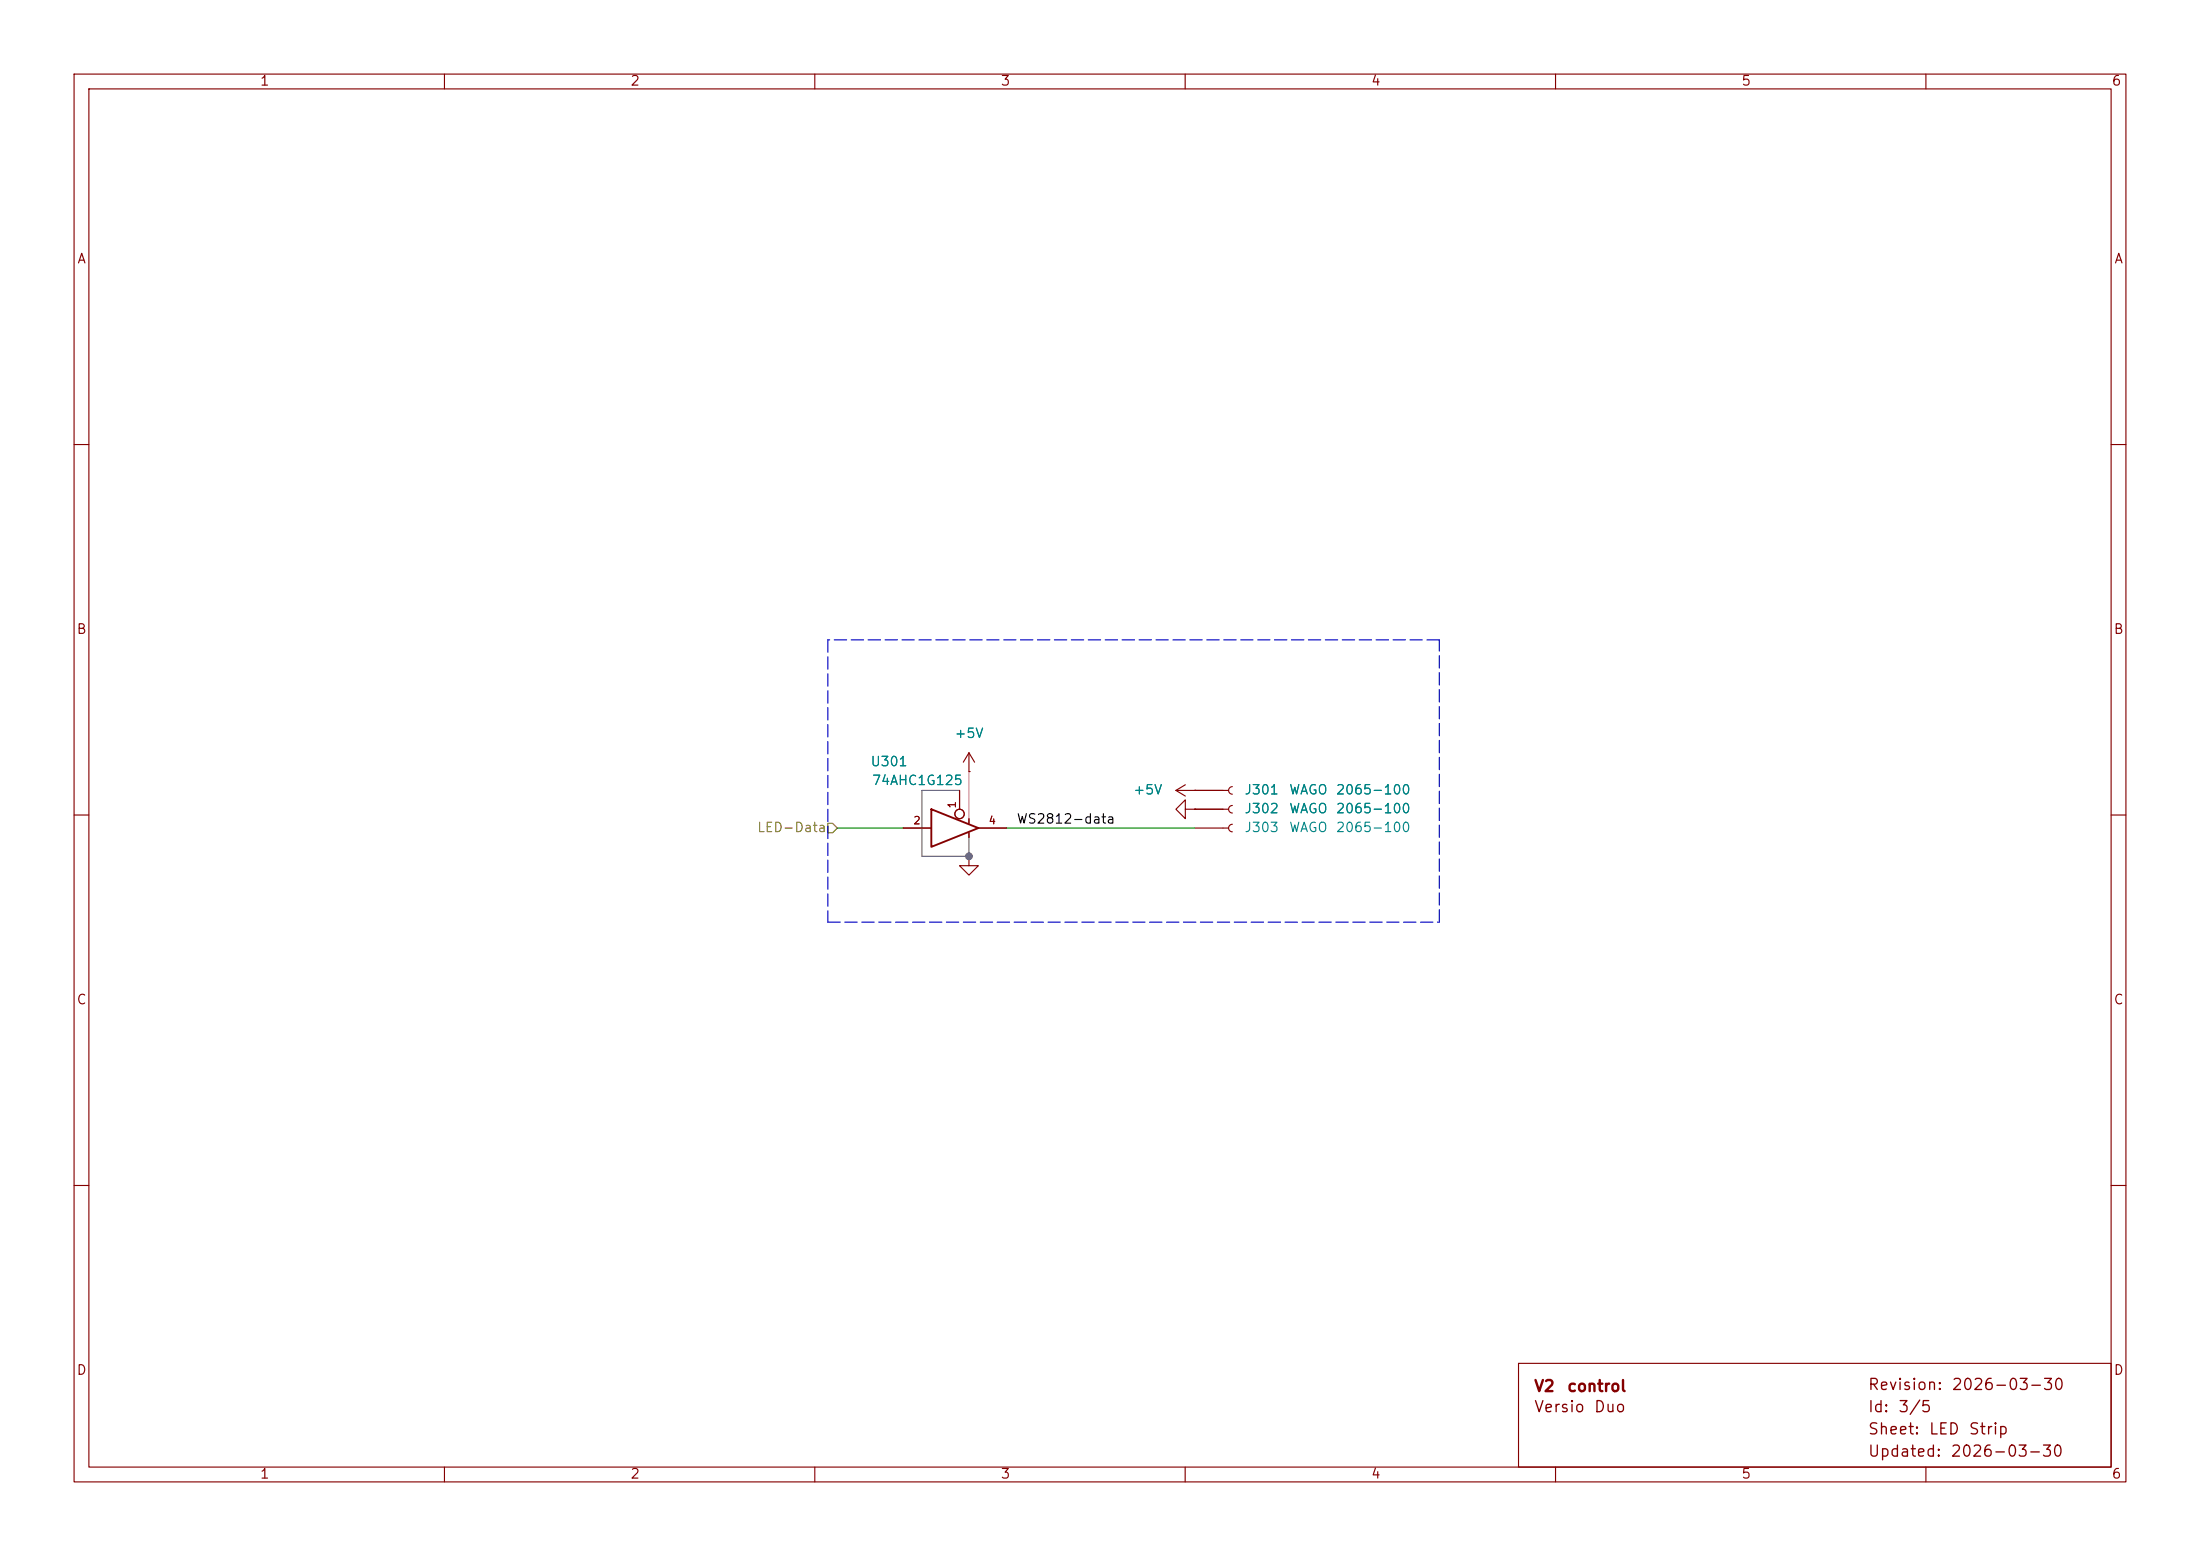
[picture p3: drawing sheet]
<svg xmlns="http://www.w3.org/2000/svg" width="297mm" height="210mm" viewBox="0 0 297 210" stroke-linecap="round" stroke-linejoin="round" font-family="sans-serif">
<g fill="none" stroke="#840000" stroke-width=".15">
<path d="M10 10h277v190h-277zM12 12h273v186h-273zM60 10v2M110 10v2M160 10v2M210 10v2M260 10v2M10 60h2M285 60h2M10 110h2M121.9 111.8h3.8M129.5 106.7v2.5"/>
<path d="M130.8 115.6v1.2h1.3l-1.3 1.3-1.3-1.3h1.3M130.8 115.6h.1M130.8 104.1h.1M130.8 101.6v2.5M130.8 110.5v.6M130.8 112.4v.6M130.8 101.6l-.8 1.3M130.8 101.6l.8 1.3M132.1 111.8h3.8M158.7 106.7h7.2M158.7 106.7l1.3 .7M160 109.2v-1.2l-1.3 1.2 1.3 1.3v-1.3h1.3"/>
<path d="M160 105.9l-1.3 .8M161.3 109.2h.1M161.3 106.7h.1M161.3 109.2h4.6M161.3 111.8h4.6M166.4 108.7a.51 .51 0 0 0-.5 .5 .51 .51 0 0 0 .5 .5M166.4 106.2a.51 .51 0 0 0-.5 .5 .51 .51 0 0 0 .5 .5M166.4 111.3a.51 .51 0 0 0-.5 .5 .51 .51 0 0 0 .5 .5M285 110h2M10 160h2M285 160h2M60 198v2"/>
<path d="M110 198v2M160 198v2M205 184h80v14h-80zM210 198v2M260 198v2"/>
<circle cx="129.5" cy="109.9" r=".63"/>
</g>
<path d="M125.7 109.2l6.4 2.6-6.4 2.5z" fill="none" stroke="#840000" stroke-width=".25"/>
<path d="M111.8 111.1h.6l.6 .7-.6 .6h-.6z" fill="none" stroke="#848400" stroke-width=".15"/>
<path d="M111.8 86.4v38.1M194.3 86.4h-82.5M111.8 124.5h82.5M194.3 124.5v-38.1" fill="none" stroke="#0000c2" stroke-width=".15" stroke-dasharray="1.7 .6"/>
<path d="M113 111.8h8.9M135.9 111.8h25.4" fill="none" stroke="#008400" stroke-width=".15"/>
<path d="M129.5 106.7h-5v8.9h6.3v-2.6" fill="none" stroke="#676767" stroke-width=".15"/>
<path d="M130.8 104.1v6.4" fill="none" stroke="#ff5cbb" stroke-width=".15"/>
<circle cx="130.8" cy="115.6" r=".46" fill="#676767" stroke="#676767" stroke-width=".14"/>
<g font-size="1.5" fill="#840000">
<text x="207" y="188.2">V2</text>
<text x="207" y="191">Versio</text>
<text x="211.5" y="188.2">control</text>
<text x="215.1" y="191">Duo</text>
<text x="252.1" y="188">Revision:</text>
<text x="252.1" y="191">Id:</text>
<text x="256.2" y="191">3/5</text>
<text x="263.4" y="188">2026-03-30</text>
<text x="252.1" y="197">Updated:</text>
<text x="252.1" y="194">Sheet:</text>
<text x="260.3" y="194">LED</text>
<text x="263.2" y="197">2026-03-30</text>
<text x="265.7" y="194">Strip</text>
</g>
<g font-size="1.3" fill="#840000">
<text x="35" y="11.9">1</text>
<text x="85" y="11.9">2</text>
<text x="135" y="11.9">3</text>
<text x="185" y="11.9">4</text>
<text x="235" y="11.9">5</text>
<text x="285" y="11.9">6</text>
<text x="10.3" y="35.9">A</text>
<text x="285.3" y="35.9">A</text>
<text x="10.3" y="85.9">B</text>
<text x="285.3" y="85.9">B</text>
<text x="10.3" y="135.9">C</text>
<text x="285.3" y="135.9">C</text>
<text x="10.3" y="185.9">D</text>
<text x="285.3" y="185.9">D</text>
<text x="35" y="199.9">1</text>
<text x="85" y="199.9">2</text>
<text x="135" y="199.9">3</text>
<text x="185" y="199.9">4</text>
<text x="235" y="199.9">5</text>
<text x="285" y="199.9">6</text>
</g>
<g font-size="1.3" fill="#008484">
<text x="128.8" y="99.9">+5V</text>
<text x="117.4" y="103.7">U301</text>
<text x="117.6" y="106.3">74AHC1G125</text>
<text x="152.9" y="107.5">+5V</text>
<text x="167.9" y="107.5">J301</text>
<text x="173.9" y="107.5">WAGO</text>
<text x="180.3" y="107.5">2065-100</text>
<text x="167.9" y="110.1">J302</text>
<text x="167.9" y="112.6">J303</text>
<text x="173.9" y="110.1">WAGO</text>
<text x="173.9" y="112.6">WAGO</text>
<text x="180.3" y="110.1">2065-100</text>
<text x="180.3" y="112.6">2065-100</text>
</g>
<text font-size="1.3" fill="#848400" x="102.1" y="112.6">LED-Data</text>
<text font-size="1.3" x="137.2" y="111.5">WS2812-data</text>
<g font-size="1" fill="#840000">
<text x="123.2" y="111.5">2</text>
<text x="129.3" y="109.2" transform="rotate(-90 129.3 109.2)">1</text>
<text x="133.4" y="111.5">4</text>
</g>
</svg>
